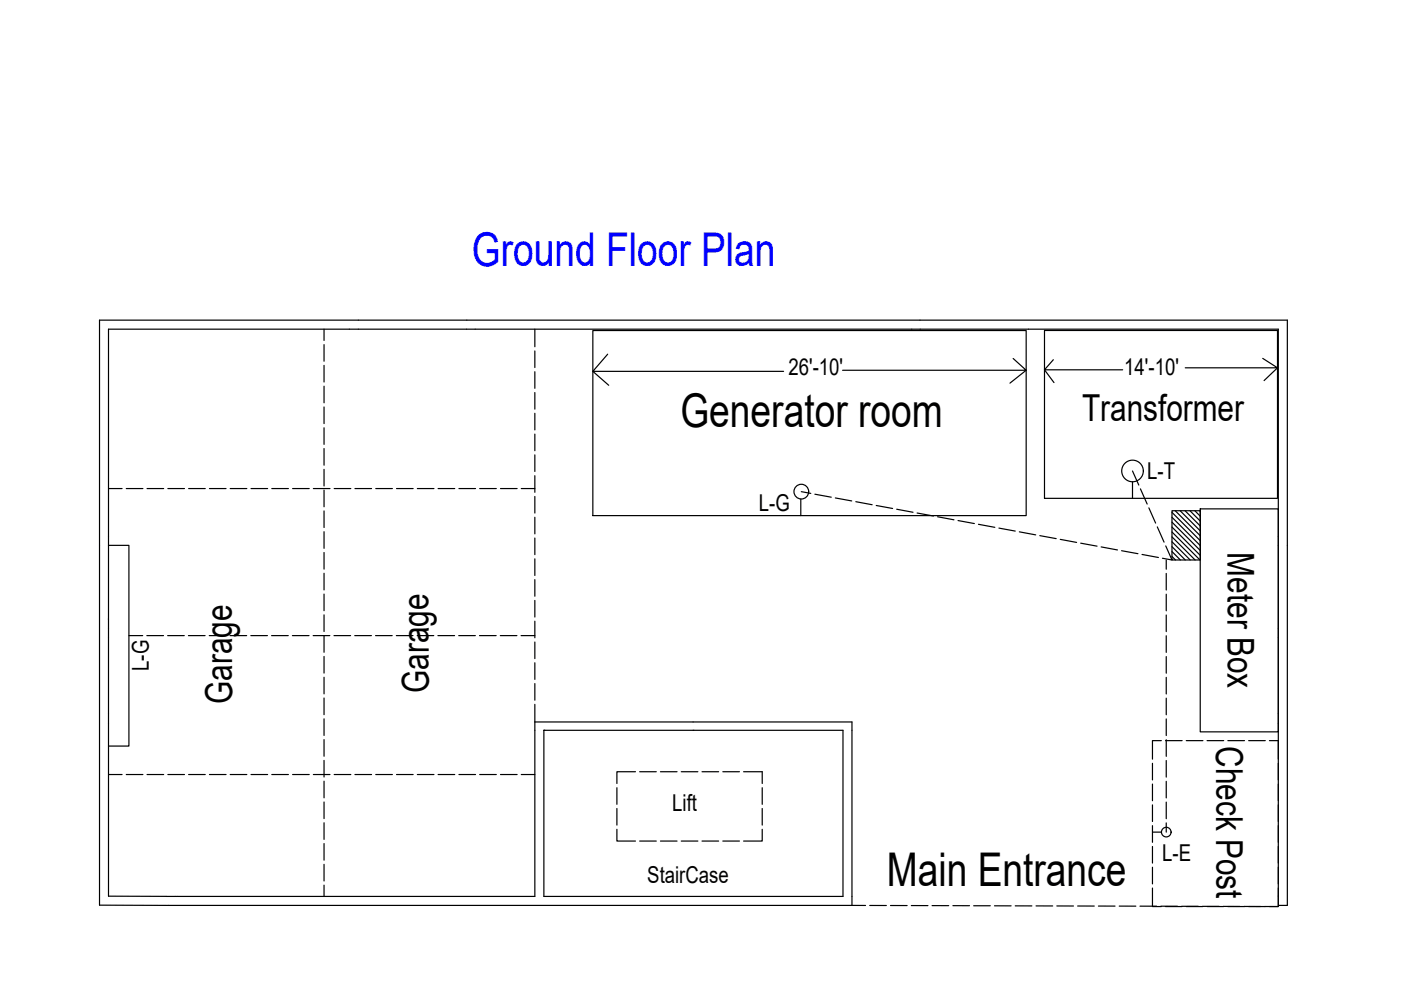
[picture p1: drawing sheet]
<svg xmlns="http://www.w3.org/2000/svg" width="297mm" height="210mm" viewBox="0 0 297 210" stroke-linecap="round" stroke-linejoin="round" font-family="sans-serif">
<!-- layer: 0 -->
<g fill="none" stroke="#000" stroke-width=".25">
<path d="M68.7 69.8v2.4M68.7 73.1v3.5M68.7 77.5v3.5M113.4 69.8v3.7M113.4 74.4v3.5M113.4 78.8v3.5M125.7 70.1h91.9v39.2h-91.9zM125.7 78.7l3.4 3M128.8 75.1l-3.1 3.6h40.4M214.8 76l2.8 2.5h-39M217.6 78.5l-3.5 2.7M221.5 70.1h49.4v35.6h-49.4z"/>
<path d="M221.5 78.4l2 2.7M223.3 76.3l-1.8 2.1h16.5M267.7 76l3.2 2h-19.6M270.9 78l-2.9 2.7M68.7 81.9v3.5M68.7 86.3v3.5M68.7 90.7v3.5M68.7 95.1v3.5M68.7 99.5v3.5M113.4 83.2v3.5M113.4 87.6v3.6M113.4 92v3.6"/>
<path d="M113.4 96.4v3.6M240.1 99.9l1.3 2.9M23 115.6h4.3v42.6h-4.3M23 103.6h2.9M26.8 103.6h3.5M31.2 103.6h3.5M35.6 103.6h3.5M40 103.6h3.5M44.4 103.6h3.5M48.8 103.6h3.5M53.2 103.6h3.5M57.6 103.6h3.5"/>
<path d="M62 103.6h3.6M66.4 103.6h3.6M68.7 103.9v3.5M68.7 108.3v3.6M68.7 112.7v3.6M68.7 117.1v3.6M70.9 103.6h3.5M75.3 103.6h3.5M79.7 103.6h3.5M84.1 103.6h3.5M88.5 103.6h3.5M92.9 103.6h3.5"/>
<path d="M97.3 103.6h3.5M101.7 103.6h3.5M106.1 103.6h3.5M110.5 103.6h2.9M113.4 100.9v3.5M113.4 105.3v3.5M113.4 109.7v3.5M113.4 114.1v3.5M113.4 118.5v3.5M169.8 105.8v3.5M169.9 104.2l2 .4M172.8 104.8l3.4 .6"/>
<path d="M177.1 105.6l3.5 .6M181.4 106.4l3.5 .6M185.8 107.2l3.4 .6M190.1 108l3.5 .6M194.4 108.8l3.5 .6M198.8 109.6l3.5 .6M203.1 110.4l3.5 .6M207.5 111.2l3.4 .6M211.8 112l3.5 .6M216.1 112.8l3.5 .6M220.5 113.6l3.4 .6M224.8 114.4l3.5 .6"/>
<path d="M229.1 115.2l3.5 .6M233.5 116l3.4 .6M237.8 116.8l3.5 .6M240.1 102.2v3.5M241.8 103.6l1.4 3.3M242.1 117.6l3.5 .6M243.6 107.7l1.4 3.2M245.4 111.7l1.4 3.2M247.2 115.7l1.3 3-2-.3M247.3 118.7v2M248.5 108.3h6v10.4h-6zM248.5 108.6l6 6.1"/>
<path d="M248.5 109.7l6 6M248.5 110.7l6 6M248.5 111.7l6 6.1M248.5 112.8l5.9 5.9M248.5 113.8l4.9 4.9M248.5 114.9l3.8 3.8M248.5 115.9l2.8 2.8M248.5 116.9l1.8 1.8M248.5 118l.7 .7M249.2 108.3l5.3 5.3M250.2 108.3l4.3 4.3M251.3 108.3l3.2 3.2"/>
<path d="M252.3 108.3l2.2 2.2M253.3 108.3l1.2 1.2M254.4 108.3l.1 .1M254.5 107.9h16.5v47.3h-16.5zM23 131.3h.1M27.3 134.8h3M31.1 134.8h3.6M35.5 134.8h3.6M39.9 134.8h3.6M44.4 134.8h3.5M48.8 134.8h3.5M53.2 134.8h3.5"/>
<path d="M57.6 134.8h3.5M62 134.8h3.5M66.4 134.8h3.5M68.7 121.5v3.6M68.7 126v3.5M68.7 130.4v3.5M68.7 134.8v3.5M68.7 139.2v3.5M70.8 134.8h3.5M75.2 134.8h3.5M79.6 134.8h3.5M84 134.8h3.6"/>
<path d="M88.4 134.8h3.6M92.8 134.8h3.6M97.3 134.8h3.5M101.7 134.8h3.5M106.1 134.8h3.5M110.5 134.8h2.9M113.4 122.9v3.5M113.4 127.3v3.5M113.4 131.7v3.5M113.4 136.1v3.5M247.3 121.6v3.5M247.3 126v3.5"/>
<path d="M247.3 130.4v3.5M247.3 134.8v3.5M247.3 139.2v3.5M68.7 143.6v3.5M68.7 148v3.5M68.7 152.4v3.5M68.7 156.8v3.5M113.4 149.3v40.8l-90.4-.1v-120.2h248v122.2h1.9v-124.1h-251.8v124l159.5 .1M113.4 153.1h67.2v38.9M113.4 140.5v3.5M113.4 144.9v3.6M115.3 154.8h.1"/>
<path d="M115.3 154.8h63.4v35.3h-63.4zM246.2 157h-1.9v4M247.1 157h3.5M247.3 143.6v3.5M247.3 148v3.5M247.3 152.4v3.6M247.3 156.8v3.6M251.5 157h3.5M255.9 157h3.5M260.3 157h3.6M264.7 157h3.6M269.1 157h1.9"/>
<path d="M23 164.2h2.9M26.8 164.2h3.5M31.2 164.2h3.5M35.6 164.2h3.5M40 164.2h3.5M44.4 164.2h3.5M48.8 164.2h3.5M53.2 164.2h3.5M57.6 164.2h3.5M62 164.2h3.6M66.4 164.2h3.6M68.7 161.2v3.5"/>
<path d="M68.7 165.6v3.6M68.7 170v3.6M68.7 174.4v3.6M68.7 178.9v3.5M70.9 164.2h3.5M75.3 164.2h3.5M79.7 164.2h3.5M84.1 164.2h3.5M88.5 164.2h3.5M92.9 164.2h3.5M97.3 164.2h3.5M101.7 164.2h3.5"/>
<path d="M106.1 164.2h3.5M110.5 164.2h2.9M130.8 175.8v2.5h3.9M130.8 167v3.5M130.8 171.4v3.5M134.7 163.6h-3.9v2.5M135.6 178.3h3.5M135.6 163.6h3.5M140 178.3h3.5M140 163.6h3.5M144.4 178.3h3.6M144.4 163.6h3.6"/>
<path d="M148.8 178.3h3.6M148.8 163.6h3.6M153.3 178.3h3.5M153.3 163.6h3.5M157.7 163.6h3.9v2.5M161.6 175.8v2.5h-3.9M161.6 167v3.5M161.6 171.4v3.5M244.3 161.8v3.6M244.3 166.2v3.6M244.3 170.7v3.5M244.3 175.1v3.5"/>
<path d="M244.3 179.5v3.5M244.3 176.4h1.9M247.3 161.2v3.6M247.3 165.7v3.5M247.3 170.1v3.5M247.3 174.5v1.9M68.7 183.3v3.5M68.7 187.7v2.4M180.6 192h2.9M184.4 192h3.5M188.8 192h3.5M193.2 192h3.5"/>
<path d="M197.6 192h3.5M202 192h3.6M206.4 192h3.6M210.8 192.1h3.6M215.3 192.1h3.5M219.7 192.1h3.5M224.1 192.1h3.5M228.5 192.1h3.5M232.9 192.1h3.5M237.3 192.1h3.5M241.7 192.1h3.5M244.3 188.3v3.9h1.9"/>
<path d="M244.3 183.9v3.5M246.1 192.1h3.5M247.1 192.2h3.5M250.5 192.2h3.5M251.5 192.2h3.5M254.9 192.2h3.6M255.9 192.2h3.5M259.3 192.2h3.6M260.3 192.2h3.6M263.7 192.2h3.6M264.7 192.2h3.6M268.1 192.2h2.9"/>
<path d="M271 188.3v3.9h-1.9"/>
<circle cx="240.1" cy="99.9" r="2.29"/>
<circle cx="169.9" cy="104.2" r="1.56"/>
<circle cx="247.3" cy="176.4" r="1.02"/>
</g>
<text font-size="9.9" fill="#00f" x="100.1" y="56.5">Ground Floor Plan</text>
<g font-size="9.9">
<text x="144.3" y="90.6">Generator room</text>
<text x="188" y="187.9">Main Entrance</text>
</g>
<g font-size="7.9">
<text x="229.4" y="89.2">Transformer</text>
<text x="260.2" y="117.1" transform="rotate(90 260.2 117.1)">Meter Box</text>
<text x="49.3" y="149.2" transform="rotate(-90 49.3 149.2)">Garage</text>
<text x="90.9" y="146.9" transform="rotate(-90 90.9 146.9)">Garage</text>
<text x="257.8" y="158.2" transform="rotate(90 257.8 158.2)">Check Post</text>
</g>
<g font-size="4.9">
<text x="167.2" y="79.4">26'-10'</text>
<text x="238.4" y="79.4">14'-10'</text>
<text x="243.2" y="101.6">L-T</text>
<text x="160.9" y="108.3">L-G</text>
<text x="31.5" y="142.2" transform="rotate(-90 31.5 142.2)">L-G</text>
<text x="142.5" y="172">Lift</text>
<text x="246.4" y="182.5">L-E</text>
<text x="137.2" y="187.2">StairCase</text>
</g>
</svg>
